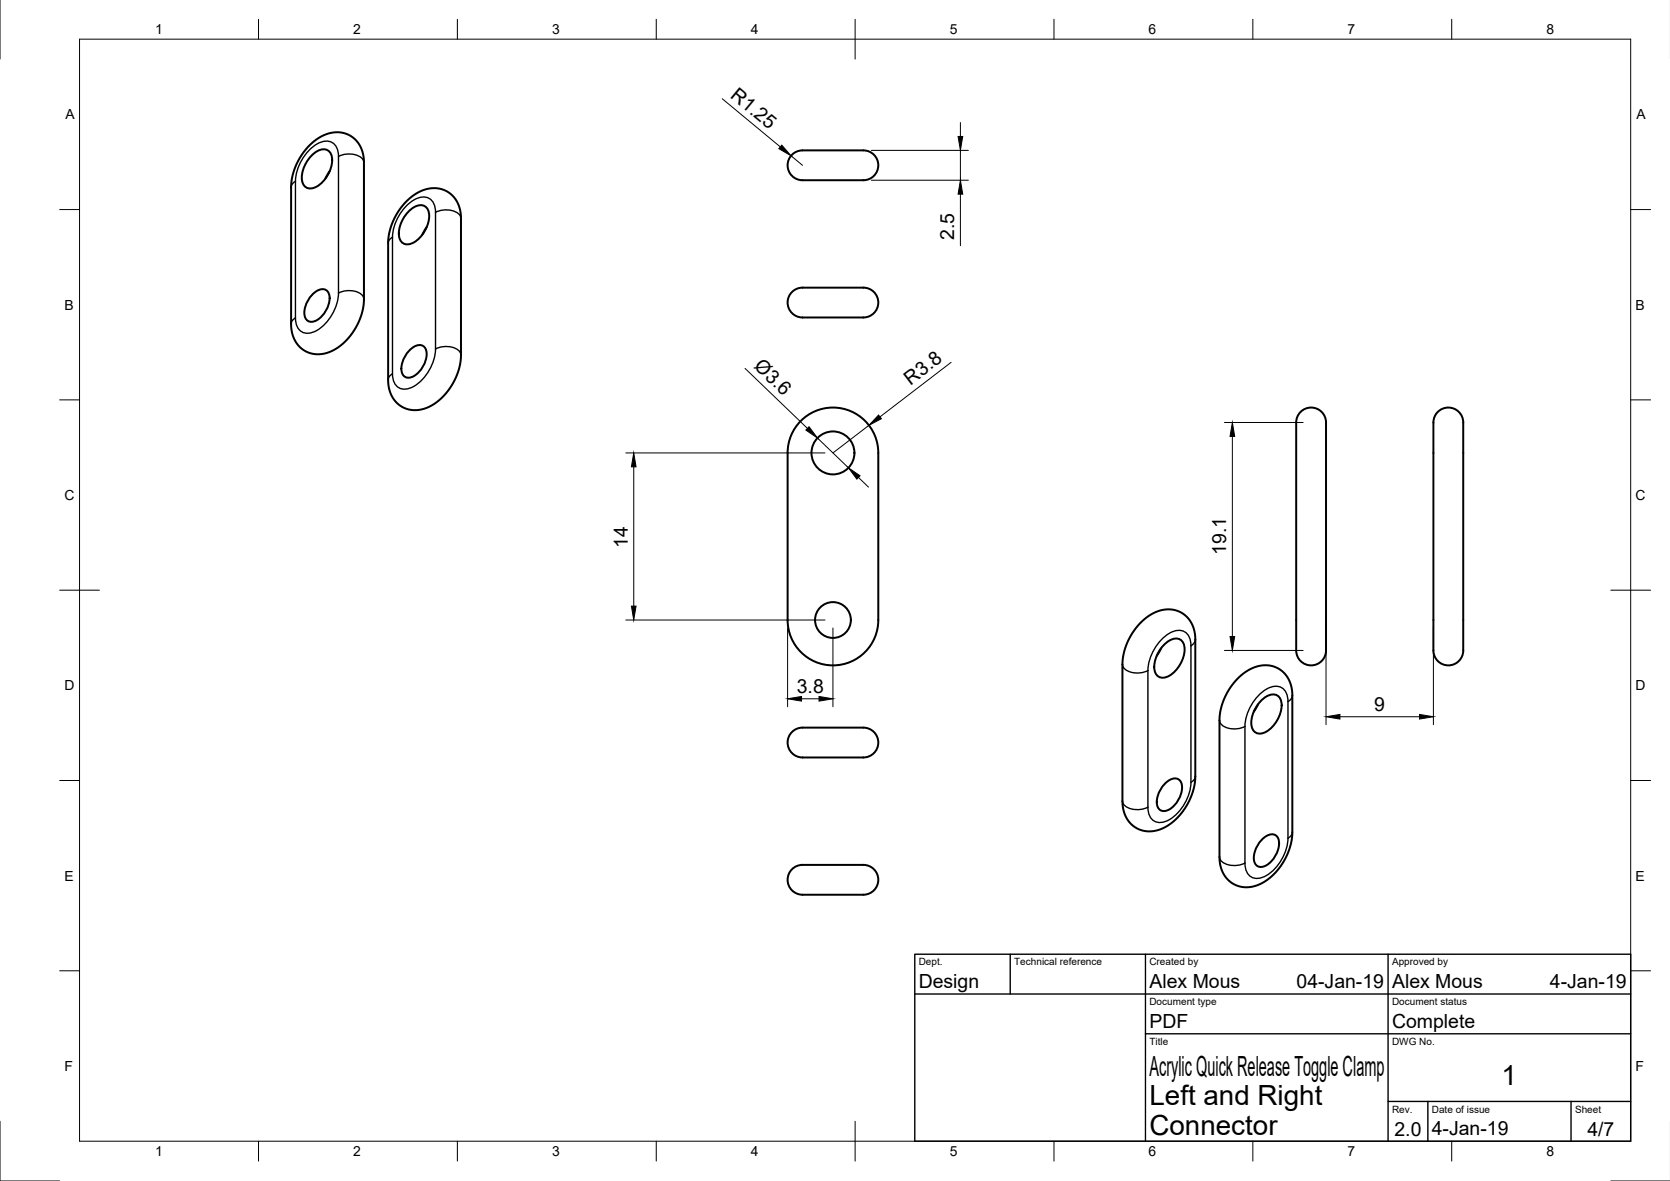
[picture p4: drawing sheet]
<svg xmlns="http://www.w3.org/2000/svg" width="420mm" height="297mm" viewBox="0 0 420 297" stroke-linecap="round" stroke-linejoin="round" font-family="sans-serif">
<!-- layer: Visible -->
<g fill="none" stroke="#000" stroke-width=".5">
<path d="M77.9 36.5l2.2-1.8a7 7 0 0 1 10.1 1.4l1 2 .4 2.6-.1 35.7-.7 3.2-1.6 3.3-2 2.6-2.5 2.1a7 7 0 0 1-10.2-1.4l-.9-2.2-.4-2.3 .1-35.5 .4-2.6 1.1-2.6 1.4-2.5zM78.4 39.1a3.6 3.6 0 0 1 4.1-1.3 3.6 3.6 0 0 1 .8 4.2 7.5 7.5 0 0 1-5 5.4 2.28 2.28 0 0 1-2.4-2.7 8.4 8.4 0 0 1 2.5-5.6zM199.3 38.9a3.9 3.9 0 0 1 2.7-1.1h14.9a3.8 3.8 0 0 1 4 4.2 3.8 3.8 0 0 1-4.7 3.3h-14a3.8 3.8 0 0 1-3.7-2.2 3.8 3.8 0 0 1 .8-4.2zM82.9 43.1l-1 1.8M102.4 50.6l2.1-1.8 2.1-1 2.3-.5 2.2 .3 1.9 .9 1.6 1.5 1 2.2 .4 2.3v35l-.3 2.6-.8 2.3-.9 1.9-1.2 1.8-1.4 1.7-1.5 1.4-1.6 1-1.8 .7-1.8 .3-1.2-.1-1.4-.3-1.3-.7-1.1-.9-.8-1-.7-1.3-.5-2.9v-36l.5-2.5 1-2.5 1.5-2.5zM102.8 53.2a3.6 3.6 0 0 1 4.1-1.3 3.6 3.6 0 0 1 .8 4.1 7.5 7.5 0 0 1-5 5.5 2.28 2.28 0 0 1-2.4-2.8 8.4 8.4 0 0 1 2.5-5.5zM107.3 57.1l-1 1.9M78.5 74.2a3.1 3.1 0 0 1 3.5-1.3 3.1 3.1 0 0 1 .7 3.7 6 6 0 0 1-4.2 4.3 1.89 1.89 0 0 1-1.9-2.2 7.1 7.1 0 0 1 1.9-4.5zM199.3 73.4a3.9 3.9 0 0 1 2.7-1.1h14.9a3.8 3.8 0 0 1 4 4.2 3.8 3.8 0 0 1-4.7 3.4h-14a3.8 3.8 0 0 1-3.7-2.2 3.8 3.8 0 0 1 .8-4.3zM102.9 88.2a3.1 3.1 0 0 1 3.5-1.2 3.1 3.1 0 0 1 .7 3.6 6 6 0 0 1-4.2 4.4 1.89 1.89 0 0 1-1.9-2.3 7.1 7.1 0 0 1 1.9-4.5zM201.5 105.8a11.4 11.4 0 0 1 12.4-2.4 11.4 11.4 0 0 1 7.1 10.5v42a11.4 11.4 0 0 1-11.4 11.5 11.4 11.4 0 0 1-11.4-11.5v-42a11.4 11.4 0 0 1 3.3-8.1zM327.2 103.6a3.8 3.8 0 0 1 4.3-.7 3.8 3.8 0 0 1 2.1 3.8v56.6a3.8 3.8 0 0 1-4.1 4 3.8 3.8 0 0 1-3.4-4.7v-56.3a3.8 3.8 0 0 1 1.1-2.7z"/>
<path d="M361.7 103.6a3.8 3.8 0 0 1 4.3-.7 3.8 3.8 0 0 1 2.1 3.8v56.6a3.8 3.8 0 0 1-4.1 4 3.8 3.8 0 0 1-3.4-4.7v-56.3a3.8 3.8 0 0 1 1.1-2.7zM286.9 156.7l2.1-1.8 2.4-1.2 2.2-.4 2.2 .2 1.9 .9 1.6 1.6 1 2 .4 2.5v34.9l-.3 2.6-.6 2.1-1 2-1.2 2-1.4 1.6-1.7 1.5-1.6 1-1.7 .6-1.7 .3-1.3-.1-1.4-.3-1.2-.6-1.1-.9-.8-1-.7-1.4-.4-1.3-.2-1.7 .1-35.8 .4-2.5 1-2.4 1.4-2.4zM292.1 163.1l-1.1 1.8M292.9 162.2a3.6 3.6 0 0 1 4-1.3 3.6 3.6 0 0 1 .9 4.1 7.5 7.5 0 0 1-5.1 5.5 2.28 2.28 0 0 1-2.3-2.8 8.4 8.4 0 0 1 2.5-5.5zM311.4 170.6l2.1-1.7 2.3-1.1 2.4-.5 2 .3 1.9 .9 1.6 1.5 1 2 .4 2.4v35l-.3 2.8-.7 2.2-.9 1.8-1.2 1.9-1.4 1.7-1.6 1.4-1.7 1-1.6 .7-1.8 .3-1.4-.1-1.4-.4-1.2-.6-1-.9-.9-1.1-.6-1.2-.4-1.5-.2-1.5 .1-36 .5-2.5 1-2.5 1.3-2.3zM316.5 177.1l-1.1 1.9M317.3 176.2a3.6 3.6 0 0 1 4-1.3 3.6 3.6 0 0 1 .9 4.2 7.5 7.5 0 0 1-5.1 5.4 2.28 2.28 0 0 1-2.3-2.7 8.4 8.4 0 0 1 2.5-5.6zM199.3 184.1a3.9 3.9 0 0 1 2.7-1.1h14.9a3.8 3.8 0 0 1 4 4.2 3.8 3.8 0 0 1-4.7 3.3h-14a3.8 3.8 0 0 1-3.7-2.2 3.8 3.8 0 0 1 .8-4.2zM293 197.2a3.1 3.1 0 0 1 3.5-1.2 3.1 3.1 0 0 1 .7 3.6 6 6 0 0 1-4.2 4.4 1.89 1.89 0 0 1-2-2.3 7.1 7.1 0 0 1 2-4.5zM199.3 218.6a3.9 3.9 0 0 1 2.7-1.1h14.9a3.8 3.8 0 0 1 4 4.2 3.8 3.8 0 0 1-4.7 3.3h-14a3.8 3.8 0 0 1-3.7-2.1 3.8 3.8 0 0 1 .8-4.3zM317.4 211.3a3.1 3.1 0 0 1 3.5-1.3 3.1 3.1 0 0 1 .7 3.7 6 6 0 0 1-4.2 4.4 1.89 1.89 0 0 1-2-2.3 7.1 7.1 0 0 1 2-4.5z"/>
<circle cx="209.6" cy="113.9" r="5.4"/>
<circle cx="209.6" cy="155.9" r="4.5"/>
</g>
<!-- layer: Visible Narrow -->
<g fill="none" stroke="#000" stroke-width=".35">
<path d="M85.2 39.4a5.4 5.4 0 0 1 6.1 .7l.3 .8M85.2 39.4v34.3M85.2 39.4a3.4 3.4 0 0 0-3-3.9 8.6 8.6 0 0 0-6.5 5.2l-.5 1a10.2 10.2 0 0 0-.9 3.9M74.3 45.6v34.4M74.3 45.6l-.7 .5-.4 1M98.7 59.7v34.3M98.7 59.7l-.6 .5-.5 1M109.6 53.4a5.4 5.4 0 0 1 6.1 .7l.3 .8M109.6 53.4v34.4M109.6 53.4a3.4 3.4 0 0 0-2.9-3.9 8.6 8.6 0 0 0-6.6 5.3l-.5 .9a10.2 10.2 0 0 0-.9 4M74.3 80l-.7 .5-.4 1M85.2 73.7a5.4 5.4 0 0 1 6.1 .7l.3 .8"/>
<path d="M85.2 73.7a11.6 11.6 0 0 1-6.3 9.8 3 3 0 0 1-4.5-2.6l-.1-.9M98.7 94l-.6 .6-.5 .9M109.6 87.8a5.4 5.4 0 0 1 6.1 .7l.3 .8M109.6 87.8a11.6 11.6 0 0 1-6.3 9.8 3 3 0 0 1-4.5-2.6l-.1-1M282.4 167.1a3.2 3.2 0 0 0 3.6 2.2l1.8-.2 1-.5M288.8 168.6v34.4M299.6 162.4v34.4M299.6 162.4a3.4 3.4 0 0 0-2.9-3.9 8.6 8.6 0 0 0-6.6 5.3l-.4 .9a10.2 10.2 0 0 0-.9 3.9M300.7 160.9l-.2 .7-.9 .8M324 176.5v34.3M324 176.5a3.4 3.4 0 0 0-2.9-3.9 8.6 8.6 0 0 0-6.6 5.2l-.4 1a10.2 10.2 0 0 0-.9 3.9M325.1 174.9l-.4 1-.7 .6"/>
<path d="M299.6 196.8a11.6 11.6 0 0 1-6.3 9.8 3 3 0 0 1-4.4-2.6l-.1-1M300.7 195.2l-.4 1-.7 .6M306.8 181.2a3.2 3.2 0 0 0 3.6 2.1l1.8-.2 1-.4M313.2 182.7v34.4M282.4 201.5a3.2 3.2 0 0 0 3.6 2.1l1.8-.2 1-.4M306.8 215.5a3.2 3.2 0 0 0 3.6 2.2l1.8-.2 1-.4M324 210.8a11.6 11.6 0 0 1-6.2 9.8 3 3 0 0 1-4.5-2.6l-.1-.9M325.1 209.3l-.1 .7-1 .8"/>
</g>
<!-- layer: Border -->
<g fill="none" stroke="#000" stroke-width=".25">
<path d="M0 -.1v15M20 9.9h390.3v277.1h-390.3zM65 4.8v5.1M115.1 4.8v5.1M165.1 4.8v5.1M215.1 4.8v10.1M265.2 4.8v5.1M315.2 4.8v5.1M365.2 4.8v5.1M15 52.7h5M410.3 52.7h5M15 100.6h5"/>
<path d="M410.3 100.6h5M15 148.4h10M405.3 148.4h10M15 196.3h5M410.3 196.3h5M15 244.2h5M410.3 244.2h5M0 282v15h15M65 287v5M115.1 287v5M165.1 287v5M215.1 282v10"/>
<path d="M265.2 287v5M315.2 287v5M365.2 287v5M405.3 297h14.9"/>
</g>
<!-- layer: TitleBlock -->
<path d="M230.2 240h180.1v47h-180.1zM230.2 250h180.1M254.2 240v10M288.2 240v47M349.2 240v47M288.2 260h122.1M349.2 277h61.1M359.2 277v10M395.3 277v10" fill="none" stroke="#000" stroke-width=".35"/>
<!-- layer: Dimensions -->
<g fill="none" stroke="#000" stroke-width=".25">
<path d="M181.7 24.8l14.6 12.1M199 39.2l2.9 2.4M219.2 37.8h24.4M241.6 30.8v3.5M241.6 37.8v7.5M219.2 45.3h24.4M241.6 48.8v13M187.5 92.7l15.6 15M239.3 91.1l-17.9 13.7M157.4 113.9h50.2M159.4 117.4v35M205.7 110.2l7.8 7.5"/>
<path d="M218.6 107l-9 6.9M308.1 106.3h19.8M310.1 109.8v50.3M216 120.1l2.5 2.4M157.4 155.9h50.2M198.2 157.9v19.9M209.6 157.9v19.9M333.6 157.9v24.4M360.6 157.9v24.4M201.7 175.8h4.4M308.1 163.6h19.8M337.1 180.3h20"/>
</g>
<g fill="#000" stroke="#000" stroke-width=".25">
<path d="M196.7 36.5l2.3 2.7-3.1-1.8zM241 34.3h1.2l-.6 3.5zM241.6 45.3l.6 3.5h-1.2zM159.4 113.9l.6 3.5h-1.1zM203.5 107.3l2.2 2.9-3-2zM213.5 117.7l2.9 2-.8 .8zM221 104.4l.8 .9-3.2 1.7zM310.1 106.3l.5 3.5h-1.1zM158.9 152.4h1.1l-.6 3.5zM198.2 175.8l3.5-.6v1.1zM206.1 175.2l3.5 .6-3.5 .5zM309.5 160.1h1.1l-.5 3.5z"/>
<path d="M333.6 180.3l3.5-.6v1.2zM357.1 179.7l3.5 .6-3.5 .6z"/>
</g>
<g font-size="7">
<text x="289.2" y="270.5">Acrylic Quick Release Toggle Clamp</text>
<text x="377.8" y="272.9">1</text>
<text x="289.2" y="278">Left and Right</text>
<text x="289.2" y="285.5">Connector</text>
</g>
<g font-size="4.9">
<text x="183.6" y="24.3" transform="rotate(40 183.6 24.3)">R1.25</text>
<text x="240.1" y="60.4" transform="rotate(-90 240.1 60.4)">2.5</text>
<text x="189.5" y="92.4" transform="rotate(44 189.5 92.4)">Ø3.6</text>
<text x="229.1" y="97" transform="rotate(-37 229.1 97)">R3.8</text>
<text x="157.9" y="137.8" transform="rotate(-90 157.9 137.8)">14</text>
<text x="308.5" y="139.5" transform="rotate(-90 308.5 139.5)">19.1</text>
<text x="200.5" y="174.2">3.8</text>
<text x="345.8" y="178.7">9</text>
<text x="231.2" y="248.5">Design</text>
<text x="289.2" y="248.5">Alex Mous</text>
<text x="326.2" y="248.5">04-Jan-19</text>
<text x="350.2" y="248.5">Alex Mous</text>
<text x="390" y="248.5">4-Jan-19</text>
<text x="289.2" y="258.5">PDF</text>
<text x="350.2" y="258.5">Complete</text>
<text x="350.8" y="285.7">2.0</text>
<text x="360.2" y="285.5">4-Jan-19</text>
<text x="399.4" y="285.7">4/7</text>
</g>
<g font-size="3.5">
<text x="39" y="8.6">1</text>
<text x="88.9" y="8.6">2</text>
<text x="138.9" y="8.6">3</text>
<text x="188.9" y="8.6">4</text>
<text x="239" y="8.6">5</text>
<text x="288.9" y="8.6">6</text>
<text x="339" y="8.6">7</text>
<text x="389.1" y="8.6">8</text>
<text x="16.4" y="30">A</text>
<text x="411.7" y="30">A</text>
<text x="16.2" y="77.9">B</text>
<text x="411.5" y="77.9">B</text>
<text x="16.3" y="125.8">C</text>
<text x="411.5" y="125.8">C</text>
<text x="16.2" y="173.6">D</text>
<text x="411.5" y="173.6">D</text>
<text x="16.3" y="221.5">E</text>
<text x="411.5" y="221.5">E</text>
<text x="16.3" y="269.4">F</text>
<text x="411.5" y="269.4">F</text>
<text x="39" y="290.8">1</text>
<text x="88.9" y="290.8">2</text>
<text x="138.9" y="290.8">3</text>
<text x="188.9" y="290.8">4</text>
<text x="239" y="290.8">5</text>
<text x="288.9" y="290.8">6</text>
<text x="339" y="290.8">7</text>
<text x="389.1" y="290.8">8</text>
</g>
<g font-size="2.5">
<text x="231.2" y="242.8">Dept.</text>
<text x="255.2" y="242.8">Technical reference</text>
<text x="289.2" y="242.8">Created by</text>
<text x="350.2" y="242.8">Approved by</text>
<text x="289.2" y="252.8">Document type</text>
<text x="350.2" y="252.8">Document status</text>
<text x="289.2" y="262.8">Title</text>
<text x="350.2" y="262.8">DWG No.</text>
<text x="350.2" y="279.8">Rev.</text>
<text x="360.2" y="279.8">Date of issue</text>
<text x="396.3" y="279.8">Sheet</text>
</g>
</svg>
